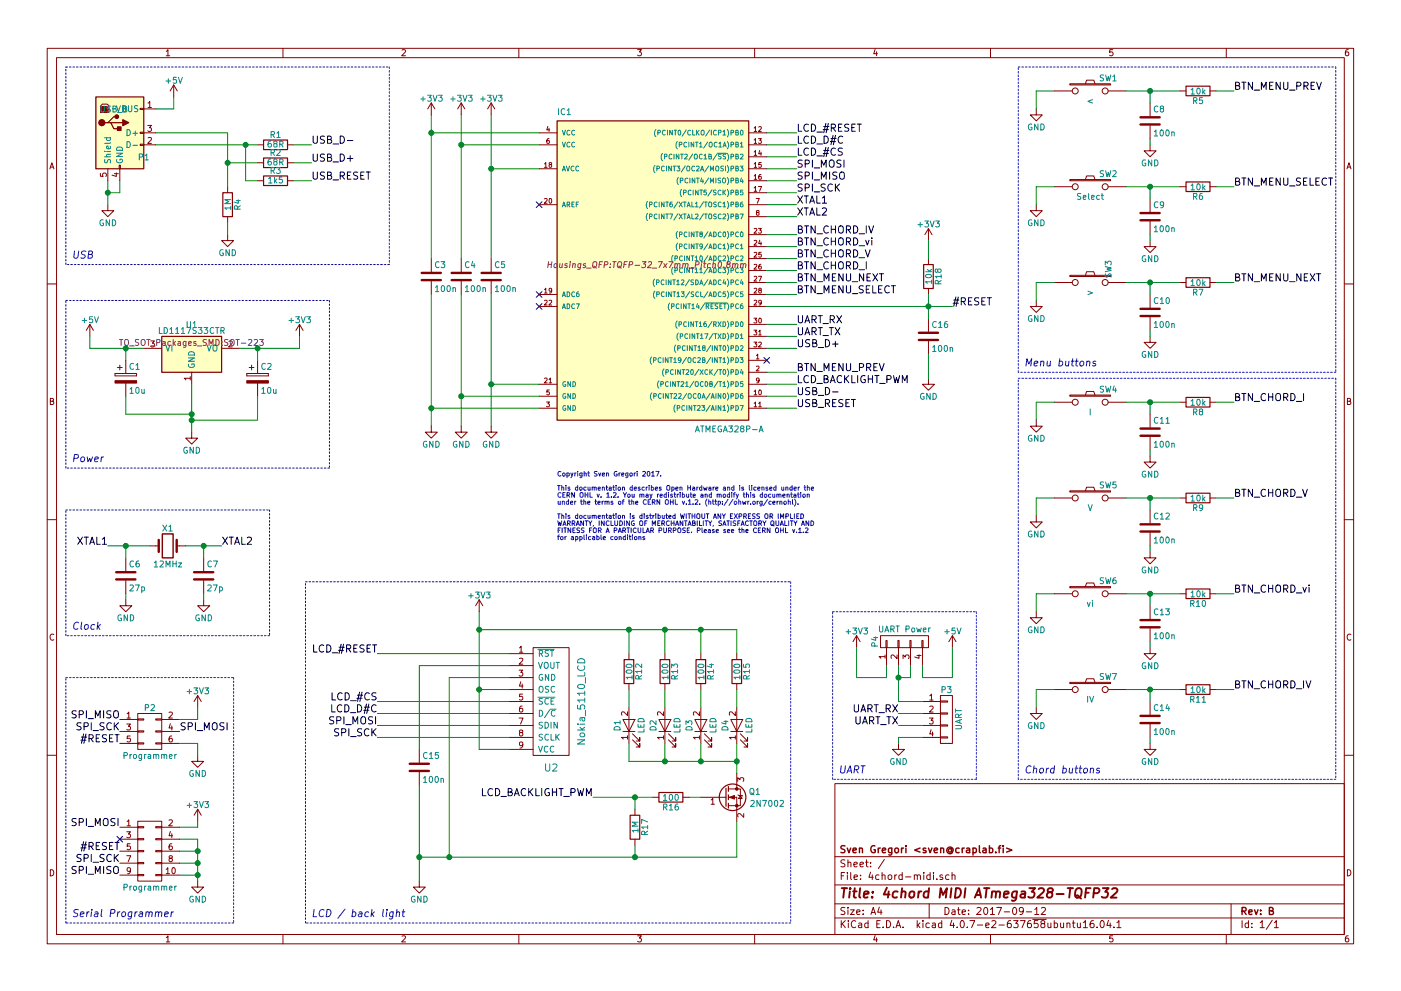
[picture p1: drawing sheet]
EESchema Schematic File Version 2
LIBS:power
LIBS:device
LIBS:transistors
LIBS:conn
LIBS:linear
LIBS:regul
LIBS:74xx
LIBS:cmos4000
LIBS:adc-dac
LIBS:memory
LIBS:xilinx
LIBS:microcontrollers
LIBS:dsp
LIBS:microchip
LIBS:analog_switches
LIBS:motorola
LIBS:texas
LIBS:intel
LIBS:audio
LIBS:interface
LIBS:digital-audio
LIBS:philips
LIBS:display
LIBS:cypress
LIBS:siliconi
LIBS:opto
LIBS:atmel
LIBS:contrib
LIBS:valves
LIBS:nokia_5110-3310_lcd
LIBS:4chord-midi-cache
EELAYER 25 0
EELAYER END
$Descr A4 11693 8268
encoding utf-8
Sheet 1 1
Title "4chord MIDI ATmega328-TQFP32"
Date "2017-09-12"
Rev "B"
Comp "Sven Gregori <sven@craplab.fi>"
Comment1 ""
Comment2 ""
Comment3 ""
Comment4 ""
$EndDescr
$Comp
L C C3
U 1 1
P 3600 2300
F 0 "C3" H 3625 2400 50  0000 L CNN
F 1 "100n" H 3625 2200 50  0000 L CNN
F 2 "Capacitors_SMD:C_0805_HandSoldering" H 3638 2150 50  0001 C CNN
F 3 "" H 3600 2300 50  0000 C CNN
	1    3600 2300
	1    0    0    -1  
$EndComp
$Comp
L C C5
U 1 1
P 4100 2300
F 0 "C5" H 4125 2400 50  0000 L CNN
F 1 "100n" H 4125 2200 50  0000 L CNN
F 2 "Capacitors_SMD:C_0805_HandSoldering" H 4138 2150 50  0001 C CNN
F 3 "" H 4100 2300 50  0000 C CNN
	1    4100 2300
	1    0    0    -1  
$EndComp
$Comp
L C C4
U 1 1
P 3850 2300
F 0 "C4" H 3875 2400 50  0000 L CNN
F 1 "100n" H 3875 2200 50  0000 L CNN
F 2 "Capacitors_SMD:C_0805_HandSoldering" H 3888 2150 50  0001 C CNN
F 3 "" H 3850 2300 50  0000 C CNN
	1    3850 2300
	1    0    0    -1  
$EndComp
NoConn ~ 4500 1700
NoConn ~ 4500 2450
NoConn ~ 4500 2550
$Comp
L CP C1
U 1 1
P 1050 3150
F 0 "C1" H 1075 3250 50  0000 L CNN
F 1 "10u" H 1075 3050 50  0000 L CNN
F 2 "Capacitors_Tantalum_SMD:CP_Tantalum_Case-A_EIA-3216-18_Hand" H 1088 3000 50  0001 C CNN
F 3 "" H 1050 3150 50  0000 C CNN
	1    1050 3150
	1    0    0    -1  
$EndComp
$Comp
L CP C2
U 1 1
P 2150 3150
F 0 "C2" H 2175 3250 50  0000 L CNN
F 1 "10u" H 2175 3050 50  0000 L CNN
F 2 "Capacitors_Tantalum_SMD:CP_Tantalum_Case-A_EIA-3216-18_Hand" H 2188 3000 50  0001 C CNN
F 3 "" H 2150 3150 50  0000 C CNN
	1    2150 3150
	1    0    0    -1  
$EndComp
$Comp
L LD1117S33CTR U1
U 1 1
P 1600 2950
F 0 "U1" H 1600 3200 50  0000 C CNN
F 1 "LD1117S33CTR" H 1600 3150 50  0000 C CNN
F 2 "TO_SOT_Packages_SMD:SOT-223" H 1600 3050 50  0000 C CNN
F 3 "" H 1600 2950 50  0000 C CNN
	1    1600 2950
	1    0    0    -1  
$EndComp
$Comp
L USB_B P1
U 1 1
P 1000 1100
F 0 "P1" H 1200 900 50  0000 C CNN
F 1 "USB_B" H 950 1300 50  0000 C CNN
F 2 "Connect:USB_Mini-B" V 950 1000 50  0001 C CNN
F 3 "" V 950 1000 50  0000 C CNN
	1    1000 1100
	1    0    0    -1  
$EndComp
Text Label 6650 2900 0    60   ~ 0
USB_D+
Text Label 2600 1350 0    60   ~ 0
USB_D+
Text Label 2600 1200 0    60   ~ 0
USB_D-
Text Label 6650 3300 0    60   ~ 0
USB_D-
$Comp
L GND #PWR01
U 1 1
P 900 1700
F 0 "#PWR01" H 900 1450 50  0001 C CNN
F 1 "GND" H 900 1550 50  0000 C CNN
F 2 "" H 900 1700 50  0000 C CNN
F 3 "" H 900 1700 50  0000 C CNN
	1    900  1700
	1    0    0    -1  
$EndComp
$Comp
L GND #PWR02
U 1 1
P 1600 3600
F 0 "#PWR02" H 1600 3350 50  0001 C CNN
F 1 "GND" H 1600 3450 50  0000 C CNN
F 2 "" H 1600 3600 50  0000 C CNN
F 3 "" H 1600 3600 50  0000 C CNN
	1    1600 3600
	1    0    0    -1  
$EndComp
$Comp
L +3V3 #PWR03
U 1 1
P 2500 2800
F 0 "#PWR03" H 2500 2650 50  0001 C CNN
F 1 "+3V3" H 2500 2940 50  0000 C CNN
F 2 "" H 2500 2800 50  0000 C CNN
F 3 "" H 2500 2800 50  0000 C CNN
	1    2500 2800
	1    0    0    -1  
$EndComp
$Comp
L +3V3 #PWR04
U 1 1
P 3600 950
F 0 "#PWR04" H 3600 800 50  0001 C CNN
F 1 "+3V3" H 3600 1090 50  0000 C CNN
F 2 "" H 3600 950 50  0000 C CNN
F 3 "" H 3600 950 50  0000 C CNN
	1    3600 950 
	1    0    0    -1  
$EndComp
$Comp
L +3V3 #PWR05
U 1 1
P 3850 950
F 0 "#PWR05" H 3850 800 50  0001 C CNN
F 1 "+3V3" H 3850 1090 50  0000 C CNN
F 2 "" H 3850 950 50  0000 C CNN
F 3 "" H 3850 950 50  0000 C CNN
	1    3850 950 
	1    0    0    -1  
$EndComp
$Comp
L +3V3 #PWR06
U 1 1
P 4100 950
F 0 "#PWR06" H 4100 800 50  0001 C CNN
F 1 "+3V3" H 4100 1090 50  0000 C CNN
F 2 "" H 4100 950 50  0000 C CNN
F 3 "" H 4100 950 50  0000 C CNN
	1    4100 950 
	1    0    0    -1  
$EndComp
$Comp
L GND #PWR07
U 1 1
P 3600 3550
F 0 "#PWR07" H 3600 3300 50  0001 C CNN
F 1 "GND" H 3600 3400 50  0000 C CNN
F 2 "" H 3600 3550 50  0000 C CNN
F 3 "" H 3600 3550 50  0000 C CNN
	1    3600 3550
	1    0    0    -1  
$EndComp
$Comp
L GND #PWR08
U 1 1
P 3850 3550
F 0 "#PWR08" H 3850 3300 50  0001 C CNN
F 1 "GND" H 3850 3400 50  0000 C CNN
F 2 "" H 3850 3550 50  0000 C CNN
F 3 "" H 3850 3550 50  0000 C CNN
	1    3850 3550
	1    0    0    -1  
$EndComp
$Comp
L GND #PWR09
U 1 1
P 4100 3550
F 0 "#PWR09" H 4100 3300 50  0001 C CNN
F 1 "GND" H 4100 3400 50  0000 C CNN
F 2 "" H 4100 3550 50  0000 C CNN
F 3 "" H 4100 3550 50  0000 C CNN
	1    4100 3550
	1    0    0    -1  
$EndComp
$Comp
L Crystal X1
U 1 1
P 1400 4550
F 0 "X1" H 1400 4700 50  0000 C CNN
F 1 "12MHz" H 1400 4400 50  0000 C CNN
F 2 "Crystals:Crystal_SMD_HC49-SD" H 1400 4550 50  0001 C CNN
F 3 "" H 1400 4550 50  0000 C CNN
	1    1400 4550
	1    0    0    -1  
$EndComp
$Comp
L C C6
U 1 1
P 1050 4800
F 0 "C6" H 1075 4900 50  0000 L CNN
F 1 "27p" H 1075 4700 50  0000 L CNN
F 2 "Capacitors_SMD:C_0805_HandSoldering" H 1088 4650 50  0001 C CNN
F 3 "" H 1050 4800 50  0000 C CNN
	1    1050 4800
	1    0    0    -1  
$EndComp
$Comp
L C C7
U 1 1
P 1700 4800
F 0 "C7" H 1725 4900 50  0000 L CNN
F 1 "27p" H 1725 4700 50  0000 L CNN
F 2 "Capacitors_SMD:C_0805_HandSoldering" H 1738 4650 50  0001 C CNN
F 3 "" H 1700 4800 50  0000 C CNN
	1    1700 4800
	1    0    0    -1  
$EndComp
$Comp
L GND #PWR010
U 1 1
P 1050 5000
F 0 "#PWR010" H 1050 4750 50  0001 C CNN
F 1 "GND" H 1050 4850 50  0000 C CNN
F 2 "" H 1050 5000 50  0000 C CNN
F 3 "" H 1050 5000 50  0000 C CNN
	1    1050 5000
	1    0    0    -1  
$EndComp
$Comp
L GND #PWR011
U 1 1
P 1700 5000
F 0 "#PWR011" H 1700 4750 50  0001 C CNN
F 1 "GND" H 1700 4850 50  0000 C CNN
F 2 "" H 1700 5000 50  0000 C CNN
F 3 "" H 1700 5000 50  0000 C CNN
	1    1700 5000
	1    0    0    -1  
$EndComp
$Comp
L ATMEGA328P-A IC1
U 1 1
P 5400 2200
F 0 "IC1" H 4650 3450 50  0000 L BNN
F 1 "ATMEGA328P-A" H 5800 800 50  0000 L BNN
F 2 "Housings_QFP:TQFP-32_7x7mm_Pitch0.8mm" H 5400 2200 50  0000 C CIN
F 3 "" H 5400 2200 50  0000 C CNN
	1    5400 2200
	1    0    0    -1  
$EndComp
Text Label 6650 1700 0    60   ~ 0
XTAL1
Text Label 6650 1800 0    60   ~ 0
XTAL2
Text Label 900  4550 2    60   ~ 0
XTAL1
Text Label 1850 4550 0    60   ~ 0
XTAL2
Text Label 6650 2700 0    60   ~ 0
UART_RX
Text Label 6650 2800 0    60   ~ 0
UART_TX
$Comp
L SW_PUSH SW4
U 1 1
P 9100 3350
F 0 "SW4" H 9250 3460 50  0000 C CNN
F 1 "I" H 9100 3270 50  0000 C CNN
F 2 "Buttons_Switches_SMD:SW_SPST_EVPBF" H 9100 3350 50  0001 C CNN
F 3 "" H 9100 3350 50  0000 C CNN
	1    9100 3350
	1    0    0    -1  
$EndComp
$Comp
L C C11
U 1 1
P 9600 3600
F 0 "C11" H 9625 3700 50  0000 L CNN
F 1 "100n" H 9625 3500 50  0000 L CNN
F 2 "Capacitors_SMD:C_0805_HandSoldering" H 9638 3450 50  0001 C CNN
F 3 "" H 9600 3600 50  0000 C CNN
	1    9600 3600
	1    0    0    -1  
$EndComp
$Comp
L R R8
U 1 1
P 10000 3350
F 0 "R8" V 10080 3350 50  0000 C CNN
F 1 "10k" V 10000 3350 50  0000 C CNN
F 2 "Resistors_SMD:R_0805_HandSoldering" V 9930 3350 50  0001 C CNN
F 3 "" H 10000 3350 50  0000 C CNN
	1    10000 3350
	0    1    1    0   
$EndComp
$Comp
L GND #PWR012
U 1 1
P 9600 3800
F 0 "#PWR012" H 9600 3550 50  0001 C CNN
F 1 "GND" H 9600 3650 50  0000 C CNN
F 2 "" H 9600 3800 50  0000 C CNN
F 3 "" H 9600 3800 50  0000 C CNN
	1    9600 3800
	1    0    0    -1  
$EndComp
$Comp
L GND #PWR013
U 1 1
P 8650 3500
F 0 "#PWR013" H 8650 3250 50  0001 C CNN
F 1 "GND" H 8650 3350 50  0000 C CNN
F 2 "" H 8650 3500 50  0000 C CNN
F 3 "" H 8650 3500 50  0000 C CNN
	1    8650 3500
	1    0    0    -1  
$EndComp
Text Label 10300 3350 0    60   ~ 0
BTN_CHORD_I
$Comp
L SW_PUSH SW5
U 1 1
P 9100 4150
F 0 "SW5" H 9250 4260 50  0000 C CNN
F 1 "V" H 9100 4070 50  0000 C CNN
F 2 "Buttons_Switches_SMD:SW_SPST_EVPBF" H 9100 4150 50  0001 C CNN
F 3 "" H 9100 4150 50  0000 C CNN
	1    9100 4150
	1    0    0    -1  
$EndComp
$Comp
L C C12
U 1 1
P 9600 4400
F 0 "C12" H 9625 4500 50  0000 L CNN
F 1 "100n" H 9625 4300 50  0000 L CNN
F 2 "Capacitors_SMD:C_0805_HandSoldering" H 9638 4250 50  0001 C CNN
F 3 "" H 9600 4400 50  0000 C CNN
	1    9600 4400
	1    0    0    -1  
$EndComp
$Comp
L R R9
U 1 1
P 10000 4150
F 0 "R9" V 10080 4150 50  0000 C CNN
F 1 "10k" V 10000 4150 50  0000 C CNN
F 2 "Resistors_SMD:R_0805_HandSoldering" V 9930 4150 50  0001 C CNN
F 3 "" H 10000 4150 50  0000 C CNN
	1    10000 4150
	0    1    1    0   
$EndComp
$Comp
L GND #PWR014
U 1 1
P 9600 4600
F 0 "#PWR014" H 9600 4350 50  0001 C CNN
F 1 "GND" H 9600 4450 50  0000 C CNN
F 2 "" H 9600 4600 50  0000 C CNN
F 3 "" H 9600 4600 50  0000 C CNN
	1    9600 4600
	1    0    0    -1  
$EndComp
$Comp
L GND #PWR015
U 1 1
P 8650 4300
F 0 "#PWR015" H 8650 4050 50  0001 C CNN
F 1 "GND" H 8650 4150 50  0000 C CNN
F 2 "" H 8650 4300 50  0000 C CNN
F 3 "" H 8650 4300 50  0000 C CNN
	1    8650 4300
	1    0    0    -1  
$EndComp
Text Label 10300 4150 0    60   ~ 0
BTN_CHORD_V
$Comp
L SW_PUSH SW6
U 1 1
P 9100 4950
F 0 "SW6" H 9250 5060 50  0000 C CNN
F 1 "vi" H 9100 4870 50  0000 C CNN
F 2 "Buttons_Switches_SMD:SW_SPST_EVPBF" H 9100 4950 50  0001 C CNN
F 3 "" H 9100 4950 50  0000 C CNN
	1    9100 4950
	1    0    0    -1  
$EndComp
$Comp
L C C13
U 1 1
P 9600 5200
F 0 "C13" H 9625 5300 50  0000 L CNN
F 1 "100n" H 9625 5100 50  0000 L CNN
F 2 "Capacitors_SMD:C_0805_HandSoldering" H 9638 5050 50  0001 C CNN
F 3 "" H 9600 5200 50  0000 C CNN
	1    9600 5200
	1    0    0    -1  
$EndComp
$Comp
L R R10
U 1 1
P 10000 4950
F 0 "R10" V 10080 4950 50  0000 C CNN
F 1 "10k" V 10000 4950 50  0000 C CNN
F 2 "Resistors_SMD:R_0805_HandSoldering" V 9930 4950 50  0001 C CNN
F 3 "" H 10000 4950 50  0000 C CNN
	1    10000 4950
	0    1    1    0   
$EndComp
$Comp
L GND #PWR016
U 1 1
P 9600 5400
F 0 "#PWR016" H 9600 5150 50  0001 C CNN
F 1 "GND" H 9600 5250 50  0000 C CNN
F 2 "" H 9600 5400 50  0000 C CNN
F 3 "" H 9600 5400 50  0000 C CNN
	1    9600 5400
	1    0    0    -1  
$EndComp
$Comp
L GND #PWR017
U 1 1
P 8650 5100
F 0 "#PWR017" H 8650 4850 50  0001 C CNN
F 1 "GND" H 8650 4950 50  0000 C CNN
F 2 "" H 8650 5100 50  0000 C CNN
F 3 "" H 8650 5100 50  0000 C CNN
	1    8650 5100
	1    0    0    -1  
$EndComp
Text Label 10300 4950 0    60   ~ 0
BTN_CHORD_vi
$Comp
L SW_PUSH SW7
U 1 1
P 9100 5750
F 0 "SW7" H 9250 5860 50  0000 C CNN
F 1 "IV" H 9100 5670 50  0000 C CNN
F 2 "Buttons_Switches_SMD:SW_SPST_EVPBF" H 9100 5750 50  0001 C CNN
F 3 "" H 9100 5750 50  0000 C CNN
	1    9100 5750
	1    0    0    -1  
$EndComp
$Comp
L C C14
U 1 1
P 9600 6000
F 0 "C14" H 9625 6100 50  0000 L CNN
F 1 "100n" H 9625 5900 50  0000 L CNN
F 2 "Capacitors_SMD:C_0805_HandSoldering" H 9638 5850 50  0001 C CNN
F 3 "" H 9600 6000 50  0000 C CNN
	1    9600 6000
	1    0    0    -1  
$EndComp
$Comp
L R R11
U 1 1
P 10000 5750
F 0 "R11" V 10080 5750 50  0000 C CNN
F 1 "10k" V 10000 5750 50  0000 C CNN
F 2 "Resistors_SMD:R_0805_HandSoldering" V 9930 5750 50  0001 C CNN
F 3 "" H 10000 5750 50  0000 C CNN
	1    10000 5750
	0    1    1    0   
$EndComp
$Comp
L GND #PWR018
U 1 1
P 9600 6200
F 0 "#PWR018" H 9600 5950 50  0001 C CNN
F 1 "GND" H 9600 6050 50  0000 C CNN
F 2 "" H 9600 6200 50  0000 C CNN
F 3 "" H 9600 6200 50  0000 C CNN
	1    9600 6200
	1    0    0    -1  
$EndComp
$Comp
L GND #PWR019
U 1 1
P 8650 5900
F 0 "#PWR019" H 8650 5650 50  0001 C CNN
F 1 "GND" H 8650 5750 50  0000 C CNN
F 2 "" H 8650 5900 50  0000 C CNN
F 3 "" H 8650 5900 50  0000 C CNN
	1    8650 5900
	1    0    0    -1  
$EndComp
Text Label 10300 5750 0    60   ~ 0
BTN_CHORD_IV
$Comp
L SW_PUSH SW1
U 1 1
P 9100 750
F 0 "SW1" H 9250 860 50  0000 C CNN
F 1 "<" H 9100 670 50  0000 C CNN
F 2 "Buttons_Switches_SMD:SW_SPST_EVPBF" H 9100 750 50  0001 C CNN
F 3 "" H 9100 750 50  0000 C CNN
	1    9100 750 
	1    0    0    -1  
$EndComp
$Comp
L C C8
U 1 1
P 9600 1000
F 0 "C8" H 9625 1100 50  0000 L CNN
F 1 "100n" H 9625 900 50  0000 L CNN
F 2 "Capacitors_SMD:C_0805_HandSoldering" H 9638 850 50  0001 C CNN
F 3 "" H 9600 1000 50  0000 C CNN
	1    9600 1000
	1    0    0    -1  
$EndComp
$Comp
L R R5
U 1 1
P 10000 750
F 0 "R5" V 10080 750 50  0000 C CNN
F 1 "10k" V 10000 750 50  0000 C CNN
F 2 "Resistors_SMD:R_0805_HandSoldering" V 9930 750 50  0001 C CNN
F 3 "" H 10000 750 50  0000 C CNN
	1    10000 750 
	0    1    1    0   
$EndComp
$Comp
L GND #PWR020
U 1 1
P 9600 1200
F 0 "#PWR020" H 9600 950 50  0001 C CNN
F 1 "GND" H 9600 1050 50  0000 C CNN
F 2 "" H 9600 1200 50  0000 C CNN
F 3 "" H 9600 1200 50  0000 C CNN
	1    9600 1200
	1    0    0    -1  
$EndComp
$Comp
L GND #PWR021
U 1 1
P 8650 900
F 0 "#PWR021" H 8650 650 50  0001 C CNN
F 1 "GND" H 8650 750 50  0000 C CNN
F 2 "" H 8650 900 50  0000 C CNN
F 3 "" H 8650 900 50  0000 C CNN
	1    8650 900 
	1    0    0    -1  
$EndComp
Text Label 10300 750  0    60   ~ 0
BTN_MENU_PREV
$Comp
L SW_PUSH SW2
U 1 1
P 9100 1550
F 0 "SW2" H 9250 1660 50  0000 C CNN
F 1 "Select" H 9100 1470 50  0000 C CNN
F 2 "Buttons_Switches_SMD:SW_SPST_EVPBF" H 9100 1550 50  0001 C CNN
F 3 "" H 9100 1550 50  0000 C CNN
	1    9100 1550
	1    0    0    -1  
$EndComp
$Comp
L C C9
U 1 1
P 9600 1800
F 0 "C9" H 9625 1900 50  0000 L CNN
F 1 "100n" H 9625 1700 50  0000 L CNN
F 2 "Capacitors_SMD:C_0805_HandSoldering" H 9638 1650 50  0001 C CNN
F 3 "" H 9600 1800 50  0000 C CNN
	1    9600 1800
	1    0    0    -1  
$EndComp
$Comp
L R R6
U 1 1
P 10000 1550
F 0 "R6" V 10080 1550 50  0000 C CNN
F 1 "10k" V 10000 1550 50  0000 C CNN
F 2 "Resistors_SMD:R_0805_HandSoldering" V 9930 1550 50  0001 C CNN
F 3 "" H 10000 1550 50  0000 C CNN
	1    10000 1550
	0    1    1    0   
$EndComp
$Comp
L GND #PWR022
U 1 1
P 9600 2000
F 0 "#PWR022" H 9600 1750 50  0001 C CNN
F 1 "GND" H 9600 1850 50  0000 C CNN
F 2 "" H 9600 2000 50  0000 C CNN
F 3 "" H 9600 2000 50  0000 C CNN
	1    9600 2000
	1    0    0    -1  
$EndComp
$Comp
L GND #PWR023
U 1 1
P 8650 1700
F 0 "#PWR023" H 8650 1450 50  0001 C CNN
F 1 "GND" H 8650 1550 50  0000 C CNN
F 2 "" H 8650 1700 50  0000 C CNN
F 3 "" H 8650 1700 50  0000 C CNN
	1    8650 1700
	1    0    0    -1  
$EndComp
Text Label 10300 1550 0    60   ~ 0
BTN_MENU_SELECT
$Comp
L SW_PUSH SW3
U 1 1
P 9100 2350
F 0 "SW3" V 9250 2460 50  0000 C CNN
F 1 ">" H 9100 2270 50  0000 C CNN
F 2 "Buttons_Switches_SMD:SW_SPST_EVPBF" H 9100 2350 50  0001 C CNN
F 3 "" H 9100 2350 50  0000 C CNN
	1    9100 2350
	1    0    0    -1  
$EndComp
$Comp
L C C10
U 1 1
P 9600 2600
F 0 "C10" H 9625 2700 50  0000 L CNN
F 1 "100n" H 9625 2500 50  0000 L CNN
F 2 "Capacitors_SMD:C_0805_HandSoldering" H 9638 2450 50  0001 C CNN
F 3 "" H 9600 2600 50  0000 C CNN
	1    9600 2600
	1    0    0    -1  
$EndComp
$Comp
L R R7
U 1 1
P 10000 2350
F 0 "R7" V 10080 2350 50  0000 C CNN
F 1 "10k" V 10000 2350 50  0000 C CNN
F 2 "Resistors_SMD:R_0805_HandSoldering" V 9930 2350 50  0001 C CNN
F 3 "" H 10000 2350 50  0000 C CNN
	1    10000 2350
	0    1    1    0   
$EndComp
$Comp
L GND #PWR024
U 1 1
P 9600 2800
F 0 "#PWR024" H 9600 2550 50  0001 C CNN
F 1 "GND" H 9600 2650 50  0000 C CNN
F 2 "" H 9600 2800 50  0000 C CNN
F 3 "" H 9600 2800 50  0000 C CNN
	1    9600 2800
	1    0    0    -1  
$EndComp
$Comp
L GND #PWR025
U 1 1
P 8650 2500
F 0 "#PWR025" H 8650 2250 50  0001 C CNN
F 1 "GND" H 8650 2350 50  0000 C CNN
F 2 "" H 8650 2500 50  0000 C CNN
F 3 "" H 8650 2500 50  0000 C CNN
	1    8650 2500
	1    0    0    -1  
$EndComp
Text Label 10300 2350 0    60   ~ 0
BTN_MENU_NEXT
Text Label 6650 2250 0    60   ~ 0
BTN_CHORD_I
Text Label 6650 2150 0    60   ~ 0
BTN_CHORD_V
Text Label 6650 2050 0    60   ~ 0
BTN_CHORD_vi
Text Label 6650 1950 0    60   ~ 0
BTN_CHORD_IV
Text Label 6650 2350 0    60   ~ 0
BTN_MENU_NEXT
Text Label 6650 2450 0    60   ~ 0
BTN_MENU_SELECT
Text Label 6650 3100 0    60   ~ 0
BTN_MENU_PREV
Text Label 7950 2550 0    60   ~ 0
#RESET
Text Label 6650 1100 0    60   ~ 0
LCD_#RESET
Text Label 6650 1200 0    60   ~ 0
LCD_D#C
Text Label 6650 1300 0    60   ~ 0
LCD_#CS
Text Label 6650 1400 0    60   ~ 0
SPI_MOSI
Text Label 6650 1500 0    60   ~ 0
SPI_MISO
Text Label 6650 1600 0    60   ~ 0
SPI_SCK
$Comp
L CONN_02X05 #Px1
U 1 1
P 1250 7100
F 0 "#Px1" H 1250 7400 50  0001 C CNN
F 1 "Programmer" H 1250 6800 50  0000 C CNN
F 2 "Connect:IDC_Header_Straight_10pins" H 1250 5900 50  0001 C CNN
F 3 "" H 1250 5900 50  0000 C CNN
	1    1250 7100
	1    0    0    -1  
$EndComp
Text Label 1000 6900 2    60   ~ 0
SPI_MOSI
NoConn ~ 1000 7000
Text Label 1000 7100 2    60   ~ 0
#RESET
Text Label 1000 7200 2    60   ~ 0
SPI_SCK
Text Label 1000 7300 2    60   ~ 0
SPI_MISO
$Comp
L +3V3 #PWR026
U 1 1
P 1650 6850
F 0 "#PWR026" H 1650 6700 50  0001 C CNN
F 1 "+3V3" H 1650 6990 50  0000 C CNN
F 2 "" H 1650 6850 50  0000 C CNN
F 3 "" H 1650 6850 50  0000 C CNN
	1    1650 6850
	1    0    0    -1  
$EndComp
$Comp
L GND #PWR027
U 1 1
P 1650 7350
F 0 "#PWR027" H 1650 7100 50  0001 C CNN
F 1 "GND" H 1650 7200 50  0000 C CNN
F 2 "" H 1650 7350 50  0000 C CNN
F 3 "" H 1650 7350 50  0000 C CNN
	1    1650 7350
	1    0    0    -1  
$EndComp
$Comp
L R R4
U 1 1
P 1900 1700
F 0 "R4" V 1980 1700 50  0000 C CNN
F 1 "1M" V 1900 1700 50  0000 C CNN
F 2 "Resistors_SMD:R_0805_HandSoldering" V 1830 1700 50  0001 C CNN
F 3 "" H 1900 1700 50  0000 C CNN
	1    1900 1700
	1    0    0    -1  
$EndComp
$Comp
L GND #PWR028
U 1 1
P 1900 1950
F 0 "#PWR028" H 1900 1700 50  0001 C CNN
F 1 "GND" H 1900 1800 50  0000 C CNN
F 2 "" H 1900 1950 50  0000 C CNN
F 3 "" H 1900 1950 50  0000 C CNN
	1    1900 1950
	1    0    0    -1  
$EndComp
Text Label 2600 1500 0    60   ~ 0
USB_RESET
$Comp
L R R1
U 1 1
P 2300 1200
F 0 "R1" V 2380 1200 50  0000 C CNN
F 1 "68R" V 2300 1200 50  0000 C CNN
F 2 "Resistors_SMD:R_0805_HandSoldering" V 2230 1200 50  0001 C CNN
F 3 "" H 2300 1200 50  0000 C CNN
	1    2300 1200
	0    -1   -1   0   
$EndComp
$Comp
L R R2
U 1 1
P 2300 1350
F 0 "R2" V 2380 1350 50  0000 C CNN
F 1 "68R" V 2300 1350 50  0000 C CNN
F 2 "Resistors_SMD:R_0805_HandSoldering" V 2230 1350 50  0001 C CNN
F 3 "" H 2300 1350 50  0000 C CNN
	1    2300 1350
	0    -1   -1   0   
$EndComp
$Comp
L R R3
U 1 1
P 2300 1500
F 0 "R3" V 2380 1500 50  0000 C CNN
F 1 "1k5" V 2300 1500 50  0000 C CNN
F 2 "Resistors_SMD:R_0805_HandSoldering" V 2230 1500 50  0001 C CNN
F 3 "" H 2300 1500 50  0000 C CNN
	1    2300 1500
	0    -1   -1   0   
$EndComp
Text Label 6650 3400 0    60   ~ 0
USB_RESET
$Comp
L CONN_01X04 P3
U 1 1
P 7900 6000
F 0 "P3" H 7900 6250 50  0000 C CNN
F 1 "UART" V 8000 6000 50  0000 C CNN
F 2 "Pin_Headers:Pin_Header_Straight_1x04_Pitch2.54mm" H 7900 6000 50  0001 C CNN
F 3 "" H 7900 6000 50  0000 C CNN
	1    7900 6000
	1    0    0    -1  
$EndComp
$Comp
L +3V3 #PWR029
U 1 1
P 7150 5400
F 0 "#PWR029" H 7150 5250 50  0001 C CNN
F 1 "+3V3" H 7150 5540 50  0000 C CNN
F 2 "" H 7150 5400 50  0000 C CNN
F 3 "" H 7150 5400 50  0000 C CNN
	1    7150 5400
	1    0    0    -1  
$EndComp
$Comp
L GND #PWR030
U 1 1
P 7500 6200
F 0 "#PWR030" H 7500 5950 50  0001 C CNN
F 1 "GND" H 7500 6050 50  0000 C CNN
F 2 "" H 7500 6200 50  0000 C CNN
F 3 "" H 7500 6200 50  0000 C CNN
	1    7500 6200
	1    0    0    -1  
$EndComp
Text Label 7500 6050 2    60   ~ 0
UART_TX
Text Label 7500 5950 2    60   ~ 0
UART_RX
Text Notes 4650 4500 0    39   ~ 0
Copyright Sven Gregori 2017.\n\nThis documentation describes Open Hardware and is licensed under the\nCERN OHL v. 1.2. You may redistribute and modify this documentation\nunder the terms of the CERN OHL v.1.2. (http://ohwr.org/cernohl).\n\nThis documentation is distributed WITHOUT ANY EXPRESS OR IMPLIED\nWARRANTY, INCLUDING OF MERCHANTABILITY, SATISFACTORY QUALITY AND\nFITNESS FOR A PARTICULAR PURPOSE. Please see the CERN OHL v.1.2\nfor applicable conditions
$Comp
L Nokia_5110_LCD U2
U 1 1
P 4600 5850
F 0 "U2" H 4600 5300 60  0000 C CNN
F 1 "Nokia_5110_LCD" V 4850 5850 60  0000 C CNN
F 2 "Nokia_5110-3310_LCD:Nokia_5110-3310_LCD" H 4600 5850 60  0001 C CNN
F 3 "" H 4600 5850 60  0000 C CNN
	1    4600 5850
	1    0    0    -1  
$EndComp
$Comp
L C C15
U 1 1
P 3500 6400
F 0 "C15" H 3525 6500 50  0000 L CNN
F 1 "100n" H 3525 6300 50  0000 L CNN
F 2 "Capacitors_SMD:C_0805_HandSoldering" H 3538 6250 50  0001 C CNN
F 3 "" H 3500 6400 50  0000 C CNN
	1    3500 6400
	1    0    0    -1  
$EndComp
$Comp
L R R12
U 1 1
P 5250 5600
F 0 "R12" V 5330 5600 50  0000 C CNN
F 1 "100" V 5250 5600 50  0000 C CNN
F 2 "Resistors_SMD:R_0805_HandSoldering" V 5180 5600 50  0001 C CNN
F 3 "" H 5250 5600 50  0000 C CNN
	1    5250 5600
	1    0    0    -1  
$EndComp
$Comp
L LED D1
U 1 1
P 5250 6050
F 0 "D1" H 5250 6150 50  0000 C CNN
F 1 "LED" H 5250 5950 50  0000 C CNN
F 2 "LEDs:LED_0805" H 5250 6050 50  0001 C CNN
F 3 "" H 5250 6050 50  0000 C CNN
	1    5250 6050
	0    -1   -1   0   
$EndComp
Text Label 3150 5450 2    60   ~ 0
LCD_#RESET
$Comp
L GND #PWR031
U 1 1
P 3500 7350
F 0 "#PWR031" H 3500 7100 50  0001 C CNN
F 1 "GND" H 3500 7200 50  0000 C CNN
F 2 "" H 3500 7350 50  0000 C CNN
F 3 "" H 3500 7350 50  0000 C CNN
	1    3500 7350
	1    0    0    -1  
$EndComp
$Comp
L +3V3 #PWR032
U 1 1
P 4000 5100
F 0 "#PWR032" H 4000 4950 50  0001 C CNN
F 1 "+3V3" H 4000 5240 50  0000 C CNN
F 2 "" H 4000 5100 50  0000 C CNN
F 3 "" H 4000 5100 50  0000 C CNN
	1    4000 5100
	1    0    0    -1  
$EndComp
Text Label 3150 5950 2    60   ~ 0
LCD_D#C
Text Label 3150 6050 2    60   ~ 0
SPI_MOSI
Text Label 3150 6150 2    60   ~ 0
SPI_SCK
$Comp
L R R13
U 1 1
P 5550 5600
F 0 "R13" V 5630 5600 50  0000 C CNN
F 1 "100" V 5550 5600 50  0000 C CNN
F 2 "Resistors_SMD:R_0805_HandSoldering" V 5480 5600 50  0001 C CNN
F 3 "" H 5550 5600 50  0000 C CNN
	1    5550 5600
	1    0    0    -1  
$EndComp
$Comp
L LED D2
U 1 1
P 5550 6050
F 0 "D2" H 5550 6150 50  0000 C CNN
F 1 "LED" H 5550 5950 50  0000 C CNN
F 2 "LEDs:LED_0805" H 5550 6050 50  0001 C CNN
F 3 "" H 5550 6050 50  0000 C CNN
	1    5550 6050
	0    -1   -1   0   
$EndComp
$Comp
L R R14
U 1 1
P 5850 5600
F 0 "R14" V 5930 5600 50  0000 C CNN
F 1 "100" V 5850 5600 50  0000 C CNN
F 2 "Resistors_SMD:R_0805_HandSoldering" V 5780 5600 50  0001 C CNN
F 3 "" H 5850 5600 50  0000 C CNN
	1    5850 5600
	1    0    0    -1  
$EndComp
$Comp
L LED D3
U 1 1
P 5850 6050
F 0 "D3" H 5850 6150 50  0000 C CNN
F 1 "LED" H 5850 5950 50  0000 C CNN
F 2 "LEDs:LED_0805" H 5850 6050 50  0001 C CNN
F 3 "" H 5850 6050 50  0000 C CNN
	1    5850 6050
	0    -1   -1   0   
$EndComp
$Comp
L R R15
U 1 1
P 6150 5600
F 0 "R15" V 6230 5600 50  0000 C CNN
F 1 "100" V 6150 5600 50  0000 C CNN
F 2 "Resistors_SMD:R_0805_HandSoldering" V 6080 5600 50  0001 C CNN
F 3 "" H 6150 5600 50  0000 C CNN
	1    6150 5600
	1    0    0    -1  
$EndComp
$Comp
L LED D4
U 1 1
P 6150 6050
F 0 "D4" H 6150 6150 50  0000 C CNN
F 1 "LED" H 6150 5950 50  0000 C CNN
F 2 "LEDs:LED_0805" H 6150 6050 50  0001 C CNN
F 3 "" H 6150 6050 50  0000 C CNN
	1    6150 6050
	0    -1   -1   0   
$EndComp
Text Label 6650 3200 0    60   ~ 0
LCD_BACKLIGHT_PWM
Text Label 4950 6650 2    60   ~ 0
LCD_BACKLIGHT_PWM
Text Label 3150 5850 2    60   ~ 0
LCD_#CS
$Comp
L CONN_02X03 P2
U 1 1
P 1250 6100
F 0 "P2" H 1250 6300 50  0000 C CNN
F 1 "Programmer" H 1250 5900 50  0000 C CNN
F 2 "Connect:IDC_Header_Straight_6pins" H 1250 4900 50  0001 C CNN
F 3 "" H 1250 4900 50  0000 C CNN
	1    1250 6100
	1    0    0    -1  
$EndComp
$Comp
L GND #PWR033
U 1 1
P 1650 6300
F 0 "#PWR033" H 1650 6050 50  0001 C CNN
F 1 "GND" H 1650 6150 50  0000 C CNN
F 2 "" H 1650 6300 50  0000 C CNN
F 3 "" H 1650 6300 50  0000 C CNN
	1    1650 6300
	1    0    0    -1  
$EndComp
$Comp
L +3V3 #PWR034
U 1 1
P 1650 5900
F 0 "#PWR034" H 1650 5750 50  0001 C CNN
F 1 "+3V3" H 1650 6040 50  0000 C CNN
F 2 "" H 1650 5900 50  0000 C CNN
F 3 "" H 1650 5900 50  0000 C CNN
	1    1650 5900
	1    0    0    -1  
$EndComp
Text Label 1500 6100 0    60   ~ 0
SPI_MOSI
Text Label 1000 6000 2    60   ~ 0
SPI_MISO
Text Label 1000 6100 2    60   ~ 0
SPI_SCK
Text Label 1000 6200 2    60   ~ 0
#RESET
NoConn ~ 6400 3000
$Comp
L Q_NMOS_GSD Q1
U 1 1
P 6050 6650
F 0 "Q1" H 6350 6700 50  0000 R CNN
F 1 "2N7002" H 6550 6600 50  0000 R CNN
F 2 "TO_SOT_Packages_SMD:SOT-23" H 6250 6750 50  0001 C CNN
F 3 "" H 6050 6650 50  0000 C CNN
	1    6050 6650
	1    0    0    -1  
$EndComp
$Comp
L R R17
U 1 1
P 5300 6900
F 0 "R17" V 5380 6900 50  0000 C CNN
F 1 "1M" V 5300 6900 50  0000 C CNN
F 2 "Resistors_SMD:R_0805_HandSoldering" V 5230 6900 50  0001 C CNN
F 3 "" H 5300 6900 50  0000 C CNN
	1    5300 6900
	1    0    0    -1  
$EndComp
$Comp
L R R16
U 1 1
P 5600 6650
F 0 "R16" V 5680 6650 50  0000 C CNN
F 1 "100" V 5600 6650 50  0000 C CNN
F 2 "Resistors_SMD:R_0805_HandSoldering" V 5530 6650 50  0001 C CNN
F 3 "" H 5600 6650 50  0000 C CNN
	1    5600 6650
	0    1    1    0   
$EndComp
Text Notes 600  5250 0    60   Italic 0
Clock
Text Notes 600  7650 0    60   Italic 0
Serial Programmer
Text Notes 2600 7650 0    60   Italic 0
LCD / back light
$Comp
L CONN_01X04 P4
U 1 1
P 7550 5350
F 0 "P4" H 7550 5600 50  0000 C CNN
F 1 "UART Power" V 7650 5350 50  0000 C CNN
F 2 "Pin_Headers:Pin_Header_Straight_1x04_Pitch2.54mm" H 7550 5350 50  0001 C CNN
F 3 "" H 7550 5350 50  0000 C CNN
	1    7550 5350
	0    -1   -1   0   
$EndComp
$Comp
L +5V #PWR035
U 1 1
P 1450 800
F 0 "#PWR035" H 1450 650 50  0001 C CNN
F 1 "+5V" H 1450 940 50  0000 C CNN
F 2 "" H 1450 800 50  0000 C CNN
F 3 "" H 1450 800 50  0000 C CNN
	1    1450 800 
	1    0    0    -1  
$EndComp
$Comp
L +5V #PWR036
U 1 1
P 750 2800
F 0 "#PWR036" H 750 2650 50  0001 C CNN
F 1 "+5V" H 750 2940 50  0000 C CNN
F 2 "" H 750 2800 50  0000 C CNN
F 3 "" H 750 2800 50  0000 C CNN
	1    750  2800
	1    0    0    -1  
$EndComp
$Comp
L +5V #PWR037
U 1 1
P 7950 5400
F 0 "#PWR037" H 7950 5250 50  0001 C CNN
F 1 "+5V" H 7950 5540 50  0000 C CNN
F 2 "" H 7950 5400 50  0000 C CNN
F 3 "" H 7950 5400 50  0000 C CNN
	1    7950 5400
	1    0    0    -1  
$EndComp
Text Notes 600  3850 0    60   Italic 0
Power
Text Notes 600  2150 0    60   Italic 0
USB
Text Notes 7000 6450 0    60   Italic 0
UART
Text Notes 8550 3050 0    60   Italic 0
Menu buttons
Text Notes 8550 6450 0    60   Italic 0
Chord buttons
$Comp
L R R18
U 1 1
P 7750 2300
F 0 "R18" V 7830 2300 50  0000 C CNN
F 1 "10k" V 7750 2300 50  0000 C CNN
F 2 "Resistors_SMD:R_0805_HandSoldering" V 7680 2300 50  0001 C CNN
F 3 "" H 7750 2300 50  0000 C CNN
	1    7750 2300
	1    0    0    -1  
$EndComp
$Comp
L C C16
U 1 1
P 7750 2800
F 0 "C16" H 7775 2900 50  0000 L CNN
F 1 "100n" H 7775 2700 50  0000 L CNN
F 2 "Capacitors_SMD:C_0805_HandSoldering" H 7788 2650 50  0001 C CNN
F 3 "" H 7750 2800 50  0000 C CNN
	1    7750 2800
	1    0    0    -1  
$EndComp
$Comp
L +3V3 #PWR038
U 1 1
P 7750 2000
F 0 "#PWR038" H 7750 1850 50  0001 C CNN
F 1 "+3V3" H 7750 2140 50  0000 C CNN
F 2 "" H 7750 2000 50  0000 C CNN
F 3 "" H 7750 2000 50  0000 C CNN
	1    7750 2000
	1    0    0    -1  
$EndComp
$Comp
L GND #PWR039
U 1 1
P 7750 3150
F 0 "#PWR039" H 7750 2900 50  0001 C CNN
F 1 "GND" H 7750 3000 50  0000 C CNN
F 2 "" H 7750 3150 50  0000 C CNN
F 3 "" H 7750 3150 50  0000 C CNN
	1    7750 3150
	1    0    0    -1  
$EndComp
Connection ~ 1050 2900
Wire Wire Line
	1050 3000 1050 2900
Wire Wire Line
	750  2900 1200 2900
Wire Wire Line
	750  2800 750  2900
Wire Wire Line
	1450 900  1450 800 
Wire Wire Line
	1300 900  1450 900 
Wire Notes Line
	2550 7700 2550 4850
Wire Notes Line
	6600 7700 2550 7700
Wire Notes Line
	6600 4850 6600 7700
Wire Notes Line
	2550 4850 6600 4850
Wire Notes Line
	550  7700 550  5650
Wire Notes Line
	1950 7700 550  7700
Wire Notes Line
	1950 5650 1950 7700
Wire Notes Line
	550  5650 1950 5650
Connection ~ 5300 6650
Wire Wire Line
	6150 7150 6150 6850
Connection ~ 5300 7150
Wire Wire Line
	5300 7150 5300 7050
Wire Wire Line
	5300 6650 5300 6750
Wire Wire Line
	4950 6650 5450 6650
Wire Wire Line
	5750 6650 5850 6650
Connection ~ 6150 6350
Connection ~ 5850 6350
Connection ~ 5550 6350
Wire Wire Line
	5250 6350 6150 6350
Connection ~ 2150 2900
Wire Wire Line
	2150 3000 2150 2900
Wire Wire Line
	2500 2900 2500 2800
Wire Wire Line
	2000 2900 2500 2900
Wire Wire Line
	6400 3400 6650 3400
Wire Wire Line
	1650 6200 1650 6300
Wire Wire Line
	1500 6200 1650 6200
Wire Wire Line
	1650 6000 1650 5900
Wire Wire Line
	1500 6000 1650 6000
Wire Wire Line
	1500 7000 1650 7000
Wire Wire Line
	3500 5550 4250 5550
Wire Wire Line
	3500 6250 3500 5550
Connection ~ 3750 7150
Wire Wire Line
	3750 5650 3750 7150
Wire Wire Line
	4250 5650 3750 5650
Connection ~ 3500 7150
Wire Wire Line
	3500 7150 6150 7150
Wire Wire Line
	3500 6550 3500 7350
Wire Wire Line
	6400 3300 6650 3300
Connection ~ 5250 5250
Connection ~ 4000 5250
Connection ~ 5550 5250
Wire Wire Line
	5550 5250 5550 5450
Connection ~ 5850 5250
Wire Wire Line
	5850 5250 5850 5450
Wire Wire Line
	6150 5250 6150 5450
Wire Wire Line
	4000 5250 6150 5250
Wire Wire Line
	5250 5450 5250 5250
Wire Wire Line
	3150 6150 4250 6150
Wire Wire Line
	3150 6050 4250 6050
Wire Wire Line
	3150 5950 4250 5950
Wire Wire Line
	3150 5850 4250 5850
Connection ~ 4000 5750
Wire Wire Line
	4250 5450 3150 5450
Wire Wire Line
	4000 6250 4250 6250
Wire Wire Line
	4000 5100 4000 6250
Wire Wire Line
	4000 5750 4250 5750
Wire Wire Line
	1600 3500 2150 3500
Wire Wire Line
	1900 1950 1900 1850
Wire Wire Line
	7500 6050 7700 6050
Wire Wire Line
	7500 5950 7700 5950
Wire Wire Line
	7500 6150 7500 6200
Wire Wire Line
	7700 6150 7500 6150
Wire Wire Line
	6650 3100 6400 3100
Wire Wire Line
	6650 2900 6400 2900
Wire Wire Line
	2600 1500 2450 1500
Wire Wire Line
	2600 1350 2450 1350
Wire Wire Line
	2600 1200 2450 1200
Connection ~ 1900 1350
Wire Wire Line
	2050 1500 2150 1500
Wire Wire Line
	1900 1350 2150 1350
Wire Wire Line
	1300 1200 2150 1200
Connection ~ 1650 7100
Connection ~ 1650 7200
Wire Wire Line
	1500 7100 1650 7100
Connection ~ 1650 7300
Wire Wire Line
	1650 7200 1500 7200
Wire Wire Line
	1650 7000 1650 7350
Wire Wire Line
	1650 7300 1500 7300
Wire Wire Line
	1650 6900 1650 6850
Wire Wire Line
	1500 6900 1650 6900
Wire Wire Line
	6650 1600 6400 1600
Wire Wire Line
	6650 1500 6400 1500
Wire Wire Line
	6650 1400 6400 1400
Wire Wire Line
	6650 1300 6400 1300
Wire Wire Line
	6650 1200 6400 1200
Wire Wire Line
	6650 1100 6400 1100
Wire Wire Line
	6400 2550 7950 2550
Wire Wire Line
	6650 1950 6400 1950
Wire Wire Line
	6650 3200 6400 3200
Wire Wire Line
	6650 2050 6400 2050
Wire Wire Line
	6400 2150 6650 2150
Wire Wire Line
	6400 2250 6650 2250
Wire Wire Line
	6400 2350 6650 2350
Wire Wire Line
	6400 2450 6650 2450
Wire Wire Line
	10300 2350 10150 2350
Wire Wire Line
	9600 2800 9600 2750
Connection ~ 9600 2350
Wire Wire Line
	9600 2350 9600 2450
Wire Wire Line
	9400 2350 9850 2350
Wire Wire Line
	8650 2350 8800 2350
Wire Wire Line
	8650 2500 8650 2350
Wire Wire Line
	10300 1550 10150 1550
Wire Wire Line
	9600 2000 9600 1950
Connection ~ 9600 1550
Wire Wire Line
	9600 1550 9600 1650
Wire Wire Line
	9400 1550 9850 1550
Wire Wire Line
	8650 1550 8800 1550
Wire Wire Line
	8650 1700 8650 1550
Wire Wire Line
	10300 750  10150 750 
Wire Wire Line
	9600 1200 9600 1150
Connection ~ 9600 750 
Wire Wire Line
	9600 750  9600 850 
Wire Wire Line
	9400 750  9850 750 
Wire Wire Line
	8650 750  8800 750 
Wire Wire Line
	8650 900  8650 750 
Wire Wire Line
	10300 5750 10150 5750
Wire Wire Line
	9600 6200 9600 6150
Connection ~ 9600 5750
Wire Wire Line
	9600 5750 9600 5850
Wire Wire Line
	9400 5750 9850 5750
Wire Wire Line
	8650 5750 8800 5750
Wire Wire Line
	8650 5900 8650 5750
Wire Wire Line
	10300 4950 10150 4950
Wire Wire Line
	9600 5400 9600 5350
Connection ~ 9600 4950
Wire Wire Line
	9600 4950 9600 5050
Wire Wire Line
	9400 4950 9850 4950
Wire Wire Line
	8650 4950 8800 4950
Wire Wire Line
	8650 5100 8650 4950
Wire Wire Line
	10300 4150 10150 4150
Wire Wire Line
	9600 4600 9600 4550
Connection ~ 9600 4150
Wire Wire Line
	9600 4150 9600 4250
Wire Wire Line
	9400 4150 9850 4150
Wire Wire Line
	8650 4150 8800 4150
Wire Wire Line
	8650 4300 8650 4150
Wire Wire Line
	10300 3350 10150 3350
Wire Wire Line
	9600 3800 9600 3750
Connection ~ 9600 3350
Wire Wire Line
	9600 3350 9600 3450
Wire Wire Line
	9400 3350 9850 3350
Wire Wire Line
	8650 3350 8800 3350
Wire Wire Line
	8650 3500 8650 3350
Connection ~ 1600 3500
Wire Wire Line
	2150 3500 2150 3300
Connection ~ 1600 3450
Wire Wire Line
	1050 3450 1600 3450
Wire Wire Line
	1050 3300 1050 3450
Wire Wire Line
	6650 2800 6400 2800
Wire Wire Line
	6400 2700 6650 2700
Connection ~ 1700 4550
Connection ~ 1050 4550
Wire Wire Line
	6400 1700 6650 1700
Wire Wire Line
	6650 1800 6400 1800
Wire Wire Line
	1700 4550 1700 4650
Wire Wire Line
	1550 4550 1850 4550
Wire Wire Line
	1050 4550 1050 4650
Wire Wire Line
	900  4550 1250 4550
Wire Wire Line
	1700 4950 1700 5000
Wire Wire Line
	1050 4950 1050 5000
Connection ~ 3600 3400
Connection ~ 3850 3300
Connection ~ 4100 3200
Connection ~ 3600 1100
Connection ~ 3850 1200
Connection ~ 4100 1400
Wire Wire Line
	1600 3200 1600 3600
Wire Wire Line
	3850 2450 3850 3550
Wire Wire Line
	4500 3300 3850 3300
Wire Wire Line
	3600 3400 4500 3400
Wire Wire Line
	3600 2450 3600 3550
Wire Wire Line
	3600 950  3600 2150
Wire Wire Line
	4500 1100 3600 1100
Wire Wire Line
	3850 1200 4500 1200
Wire Wire Line
	3850 950  3850 2150
Wire Wire Line
	4100 3200 4500 3200
Wire Wire Line
	4100 2450 4100 3550
Wire Wire Line
	4100 950  4100 2150
Wire Wire Line
	4500 1400 4100 1400
Wire Notes Line
	550  550  3250 550 
Wire Notes Line
	3250 550  3250 2200
Wire Notes Line
	3250 2200 550  2200
Wire Notes Line
	550  2200 550  550 
Wire Wire Line
	7950 5400 7950 5650
Wire Wire Line
	7950 5650 7700 5650
Wire Wire Line
	7700 5650 7700 5550
Wire Wire Line
	7150 5400 7150 5650
Wire Wire Line
	7150 5650 7400 5650
Wire Wire Line
	7400 5650 7400 5550
Wire Wire Line
	7500 5550 7500 5850
Wire Wire Line
	7500 5850 7700 5850
Wire Wire Line
	7600 5550 7600 5650
Wire Wire Line
	7600 5650 7500 5650
Connection ~ 7500 5650
Wire Notes Line
	11150 3100 8500 3100
Wire Notes Line
	8500 3150 11150 3150
Wire Notes Line
	11150 3150 11150 6500
Wire Notes Line
	11150 6500 8500 6500
Wire Notes Line
	8500 6500 8500 3150
Wire Notes Line
	8500 3100 8500 550 
Wire Notes Line
	8500 550  11150 550 
Wire Notes Line
	11150 550  11150 3100
Wire Notes Line
	550  4250 2250 4250
Wire Notes Line
	2250 4250 2250 5300
Wire Notes Line
	2250 5300 550  5300
Wire Notes Line
	550  5300 550  4250
Wire Notes Line
	6950 5100 8150 5100
Wire Notes Line
	8150 5100 8150 6500
Wire Notes Line
	8150 6500 6950 6500
Wire Notes Line
	6950 6500 6950 5100
Wire Notes Line
	550  2500 2750 2500
Wire Notes Line
	2750 2500 2750 3900
Wire Notes Line
	2750 3900 550  3900
Wire Notes Line
	550  3900 550  2500
Wire Wire Line
	7750 2950 7750 3150
Wire Wire Line
	7750 2000 7750 2150
Wire Wire Line
	7750 2450 7750 2650
Connection ~ 7750 2550
Wire Wire Line
	5250 5750 5250 5900
Wire Wire Line
	5250 6200 5250 6350
Wire Wire Line
	5550 5750 5550 5900
Wire Wire Line
	5550 6200 5550 6350
Wire Wire Line
	5850 5750 5850 5900
Wire Wire Line
	5850 6200 5850 6350
Wire Wire Line
	6150 5750 6150 5900
Wire Wire Line
	6150 6200 6150 6450
Wire Wire Line
	900  1500 900  1700
Wire Wire Line
	1000 1600 1000 1500
Connection ~ 900  1600
Wire Wire Line
	900  1600 1000 1600
Wire Wire Line
	2050 1500 2050 1200
Connection ~ 2050 1200
Wire Wire Line
	1300 1100 1900 1100
Wire Wire Line
	1900 1100 1900 1550
$EndSCHEMATC
